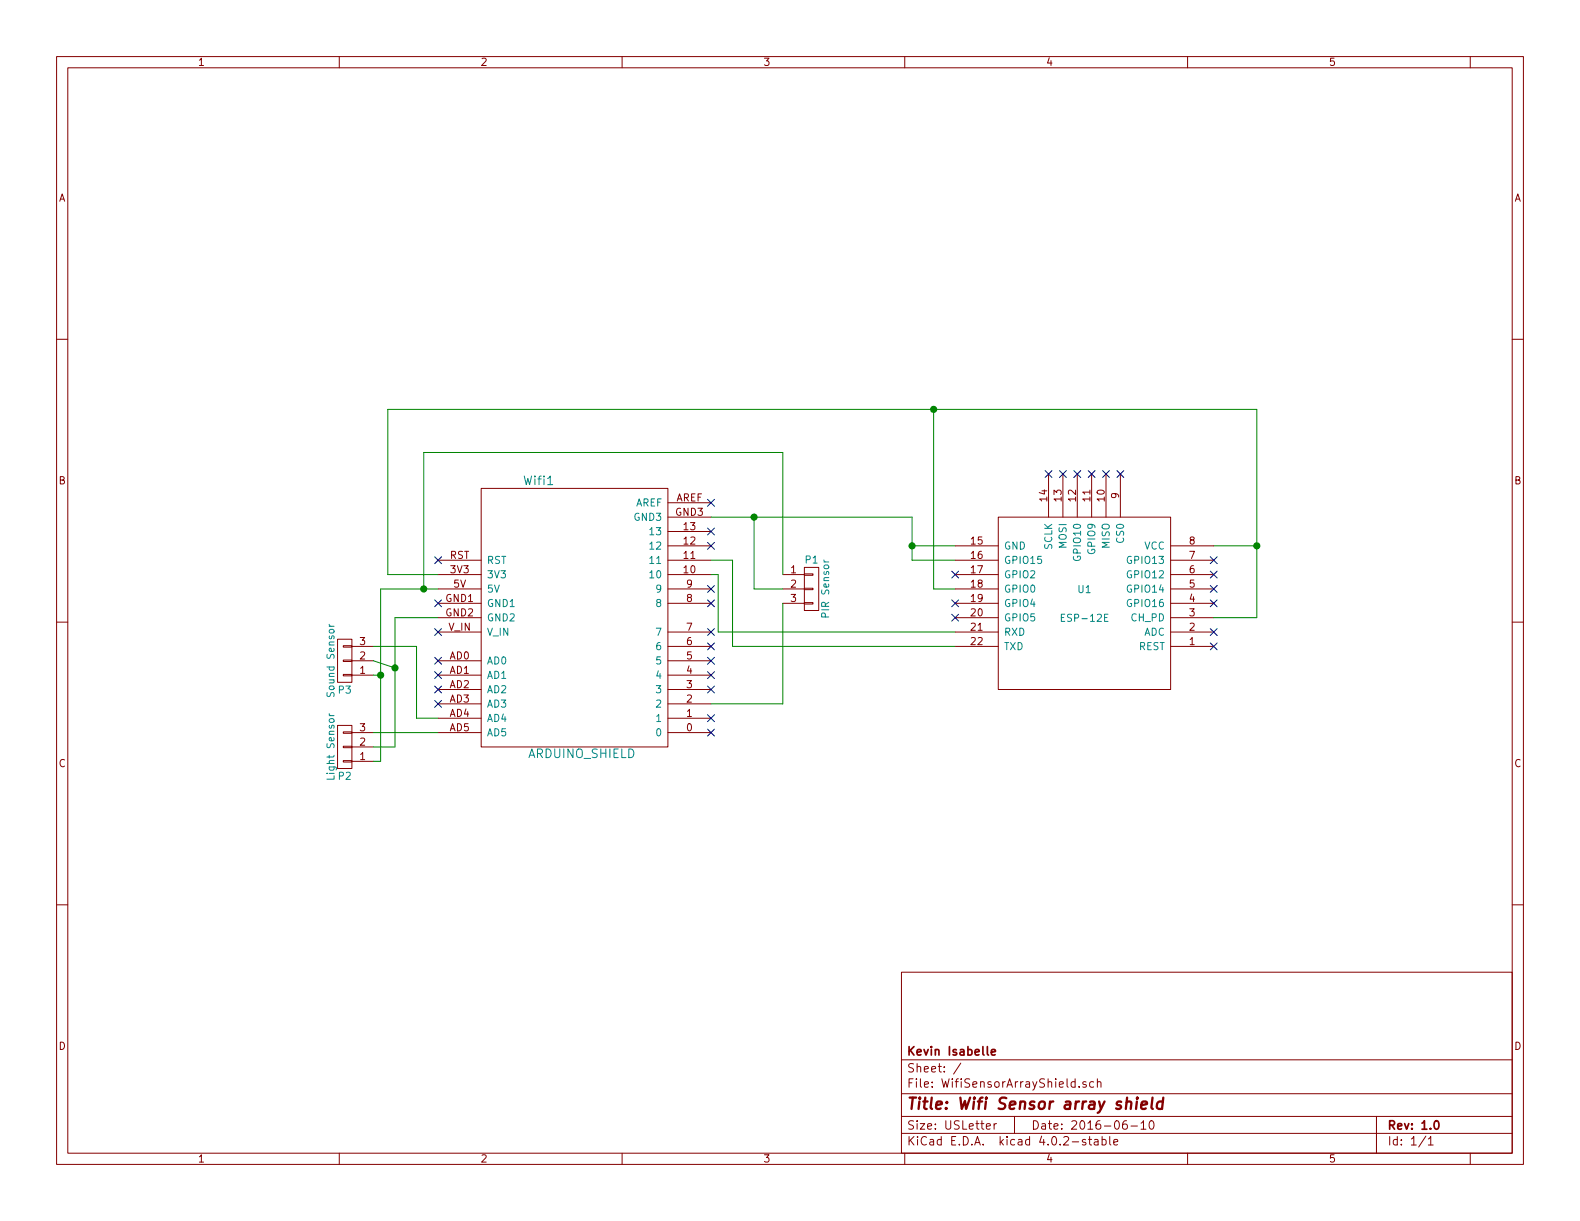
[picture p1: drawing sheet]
EESchema Schematic File Version 2
LIBS:power
LIBS:device
LIBS:transistors
LIBS:conn
LIBS:linear
LIBS:regul
LIBS:74xx
LIBS:cmos4000
LIBS:adc-dac
LIBS:memory
LIBS:xilinx
LIBS:microcontrollers
LIBS:dsp
LIBS:microchip
LIBS:analog_switches
LIBS:motorola
LIBS:texas
LIBS:intel
LIBS:audio
LIBS:interface
LIBS:digital-audio
LIBS:philips
LIBS:display
LIBS:cypress
LIBS:siliconi
LIBS:opto
LIBS:atmel
LIBS:contrib
LIBS:valves
LIBS:ESP8266
LIBS:arduino_shieldsNCL
EELAYER 25 0
EELAYER END
$Descr USLetter 11000 8500
encoding utf-8
Sheet 1 1
Title "Wifi Sensor array shield"
Date "2016-06-10"
Rev "1.0"
Comp "Kevin Isabelle"
Comment1 ""
Comment2 ""
Comment3 ""
Comment4 ""
$EndDescr
$Comp
L ESP-12E U1
U 1 1
P 7550 4200
F 0 "U1" H 7550 4100 50  0000 C CNN
F 1 "ESP-12E" H 7550 4300 50  0000 C CNN
F 2 "ESP8266:ESP-12E" H 7550 4200 50  0001 C CNN
F 3 "" H 7550 4200 50  0001 C CNN
	1    7550 4200
	-1   0    0    1   
$EndComp
$Comp
L ARDUINO_SHIELD Wifi1
U 1 1
P 4000 4300
F 0 "Wifi1" H 3750 5250 60  0000 C CNN
F 1 "ARDUINO_SHIELD" H 4050 3350 60  0000 C CNN
F 2 "arduino_shields:ARDUINO_SHIELD_2" H 4000 4300 60  0001 C CNN
F 3 "" H 4000 4300 60  0000 C CNN
	1    4000 4300
	1    0    0    -1  
$EndComp
$Comp
L CONN_01X03 P1
U 1 1
P 5650 4100
F 0 "P1" H 5650 4300 50  0000 C CNN
F 1 "PIR Sensor" V 5750 4100 50  0000 C CNN
F 2 "Socket_Strips:Socket_Strip_Straight_1x03" H 5650 4100 50  0001 C CNN
F 3 "" H 5650 4100 50  0000 C CNN
	1    5650 4100
	1    0    0    -1  
$EndComp
$Comp
L CONN_01X03 P2
U 1 1
P 2400 5200
F 0 "P2" H 2400 5400 50  0000 C CNN
F 1 "Light Sensor" V 2500 5200 50  0000 C CNN
F 2 "Socket_Strips:Socket_Strip_Straight_1x03" H 2400 5200 50  0001 C CNN
F 3 "" H 2400 5200 50  0000 C CNN
	1    2400 5200
	-1   0    0    1   
$EndComp
$Comp
L CONN_01X03 P3
U 1 1
P 2400 4600
F 0 "P3" H 2400 4800 50  0000 C CNN
F 1 "Sound Sensor" V 2500 4600 50  0000 C CNN
F 2 "Socket_Strips:Socket_Strip_Straight_1x03" H 2400 4600 50  0001 C CNN
F 3 "" H 2400 4600 50  0000 C CNN
	1    2400 4600
	-1   0    0    1   
$EndComp
NoConn ~ 3050 4200
NoConn ~ 3050 3900
NoConn ~ 3050 4400
NoConn ~ 3050 4600
NoConn ~ 3050 4700
NoConn ~ 3050 4800
NoConn ~ 3050 4900
NoConn ~ 4950 5100
NoConn ~ 4950 5000
NoConn ~ 4950 4800
NoConn ~ 4950 4700
NoConn ~ 4950 4600
NoConn ~ 4950 4500
NoConn ~ 4950 4400
NoConn ~ 4950 4200
NoConn ~ 4950 4100
NoConn ~ 4950 3800
NoConn ~ 4950 3700
NoConn ~ 4950 3500
NoConn ~ 7300 3300
NoConn ~ 7400 3300
NoConn ~ 7500 3300
NoConn ~ 7600 3300
NoConn ~ 7700 3300
NoConn ~ 7800 3300
NoConn ~ 6650 4000
NoConn ~ 6650 4200
NoConn ~ 6650 4300
NoConn ~ 8450 3900
NoConn ~ 8450 4000
NoConn ~ 8450 4100
NoConn ~ 8450 4200
NoConn ~ 8450 4400
NoConn ~ 8450 4500
Wire Wire Line
	5450 4200 5450 4900
Wire Wire Line
	5450 4900 4950 4900
Wire Wire Line
	5450 4100 5250 4100
Wire Wire Line
	5250 4100 5250 3600
Wire Wire Line
	4950 3600 6350 3600
Wire Wire Line
	5450 4000 5450 3150
Wire Wire Line
	5450 3150 2950 3150
Wire Wire Line
	2950 3150 2950 4100
Wire Wire Line
	2650 4100 3050 4100
Wire Wire Line
	2600 5100 3050 5100
Wire Wire Line
	2600 4500 2900 4500
Wire Wire Line
	2900 4500 2900 5000
Wire Wire Line
	2900 5000 3050 5000
Wire Wire Line
	3050 4300 2750 4300
Wire Wire Line
	2750 4300 2750 5200
Wire Wire Line
	2750 5200 2600 5200
Wire Wire Line
	2600 4600 2750 4650
Connection ~ 2750 4650
Wire Wire Line
	2600 4700 2650 4700
Wire Wire Line
	2650 4100 2650 5300
Connection ~ 2950 4100
Wire Wire Line
	2650 5300 2600 5300
Connection ~ 2650 4700
Wire Wire Line
	3050 4000 2700 4000
Wire Wire Line
	2700 4000 2700 2850
Wire Wire Line
	2700 2850 8750 2850
Wire Wire Line
	8750 2850 8750 4300
Wire Wire Line
	8750 3800 8450 3800
Wire Wire Line
	6500 2850 6500 4100
Wire Wire Line
	6500 4100 6650 4100
Connection ~ 6500 2850
Wire Wire Line
	8750 4300 8450 4300
Connection ~ 8750 3800
Wire Wire Line
	6350 3600 6350 3900
Wire Wire Line
	6350 3800 6650 3800
Connection ~ 5250 3600
Wire Wire Line
	6350 3900 6650 3900
Connection ~ 6350 3800
Wire Wire Line
	6650 4500 5100 4500
Wire Wire Line
	5100 4500 5100 3900
Wire Wire Line
	5100 3900 4950 3900
Wire Wire Line
	6650 4400 5000 4400
Wire Wire Line
	5000 4400 5000 4000
Wire Wire Line
	5000 4000 4950 4000
$EndSCHEMATC
